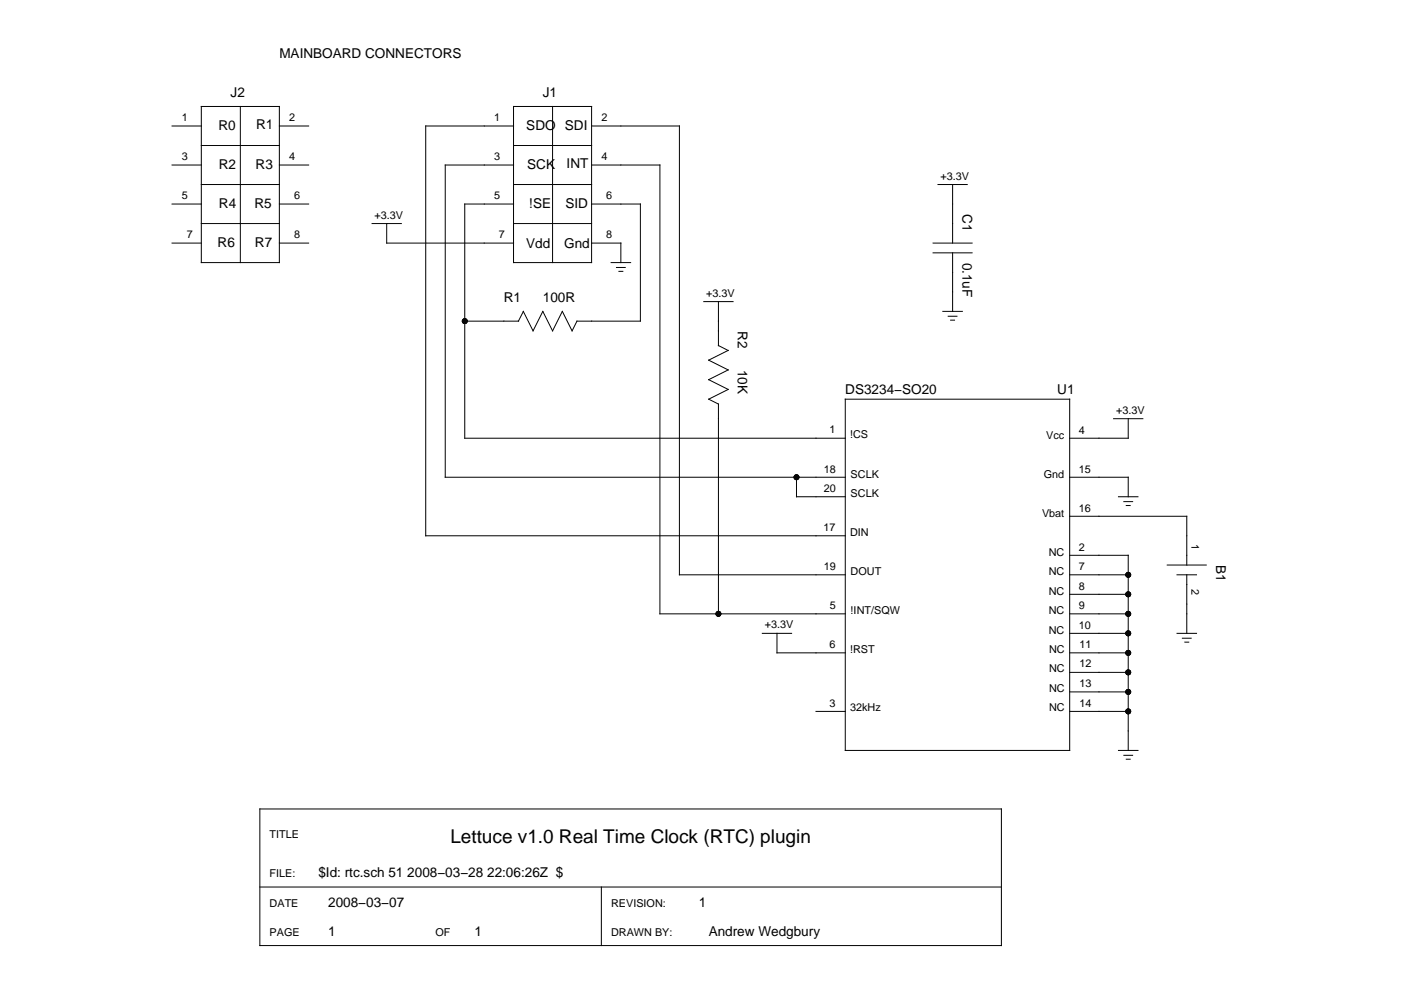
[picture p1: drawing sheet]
<svg xmlns="http://www.w3.org/2000/svg" width="297mm" height="210mm" viewBox="0 0 297 210" stroke-linecap="round" stroke-linejoin="round" font-family="sans-serif">
<g fill="none" stroke="#000" stroke-width=".21">
<path d="M36.5 26.7h6.2M36.5 35h6.2M42.7 22.6h16.5v33.1h-16.5zM42.7 39.1h16.5M42.7 30.9h16.5M51 22.6v33.1M59.2 26.7h6.2M59.2 35h6.2M108.9 26.7h-18.6v86.9h88.9M108.9 35h-14.5v66.2h84.8M108.9 22.6h16.5v33.1h-16.5zM108.9 39.1h16.5"/>
<path d="M108.9 30.9h16.5M117.2 22.6v33.1M125.4 26.7h18.6v95.2h35.2M125.4 35h14.5v95.1h39.3M198.9 39.1h6.2M202 39.1v12.4M36.5 43.3h6.2M36.5 51.5h6.2M42.7 47.4h16.5M59.2 43.3h6.2M59.2 51.5h6.2M78.9 47.4h6.2"/>
<path d="M82 47.4v4.1h26.9M108.9 43.3h-10.4v49.6h80.7M108.9 47.4h16.5M125.4 43.3h10.4v24.8h-13.5l-1 2.1-2.1-4.2-2 4.2-2.1-4.2-2.1 4.2-2.1-4.2M125.4 51.5h6.2v4.2M129.6 55.7h4.1M130.7 56.7h1.9M131.2 57.5h.8M197.8 51.5h8.3M197.8 53.6h8.3M202 53.6v12.4M111 66l-1 2.1h-11.5"/>
<path d="M149.2 63.9h6.2M152.3 73.3l2.1 1-4.1 2.1 4.1 2-4.1 2.1 4.1 2.1-4.1 2 2 1.1v44.4M152.3 63.9v9.4M199.9 66h4.1M201 67.1h1.9M201.6 67.9h.8M179.2 84.6h47.6v74.5h-47.6zM236.1 88.8h6.2M239.2 88.8v4.1h-12.4M168.9 101.2v4.1h10.3M226.8 117.7h12.4v41.4M226.8 101.2h12.4v4.1"/>
<path d="M226.8 109.5h24.8v10.3M237.1 105.3h4.2M238.3 106.4h1.8M238.8 107.2h.8M247.5 119.8h8.3M161.6 134.3h6.2M164.7 134.3v4.1h14.5M226.8 138.4h12.4M226.8 121.9h12.4M226.8 126h12.4M226.8 130.1h12.4M226.8 134.3h12.4"/>
<path d="M249.5 121.9h4.2M249.5 134.3h4.2M250.7 135.3h1.8M251.2 136.1h.8M251.6 121.9v12.4M173 150.8h6.2M226.8 142.6h12.4M226.8 146.7h12.4M226.8 150.8h12.4M237.1 159.1h4.2M55.1 171.5h157.2v29h-157.2zM238.3 160.1h1.8"/>
<path d="M238.8 161h.8M55.1 188.1h157.2M127.5 188.1v12.4"/>
</g>
<g fill="#000">
<circle cx="98.5" cy="68.1" r=".62"/>
<circle cx="168.9" cy="101.2" r=".62"/>
<circle cx="152.3" cy="130.1" r=".62"/>
<circle cx="239.2" cy="134.3" r=".62"/>
<circle cx="239.2" cy="126" r=".62"/>
<circle cx="239.2" cy="138.4" r=".62"/>
<circle cx="239.2" cy="130.1" r=".62"/>
<circle cx="239.2" cy="121.9" r=".62"/>
<circle cx="239.2" cy="146.7" r=".62"/>
<circle cx="239.2" cy="150.8" r=".62"/>
<circle cx="239.2" cy="142.6" r=".62"/>
</g>
<text font-size="4" x="95.5" y="178.8">Lettuce v1.0 Real Time Clock (RTC) plugin</text>
<g font-size="2.9">
<text x="59.2" y="12.2">MAINBOARD CONNECTORS</text>
<text x="48.9" y="20.5">J2</text>
<text x="115.1" y="20.5">J1</text>
<text x="46.3" y="27.5">R0</text>
<text x="54.3" y="27.4">R1</text>
<text x="111.6" y="27.5">SDO</text>
<text x="119.8" y="27.6">SDI</text>
<text x="46.4" y="35.8">R2</text>
<text x="54.2" y="35.8">R3</text>
<text x="111.8" y="35.8">SCK</text>
<text x="120.1" y="35.7">INT</text>
<text x="46.4" y="44">R4</text>
<text x="53.9" y="44">R5</text>
<text x="112.2" y="44.1">!SE</text>
<text x="119.9" y="44">SID</text>
<text x="204" y="45.3" transform="rotate(90 204 45.3)">C1</text>
<text x="46.1" y="52.3">R6</text>
<text x="54" y="52.3">R7</text>
<text x="111.5" y="52.6">Vdd</text>
<text x="119.6" y="52.6">Gnd</text>
<text x="204" y="55.7" transform="rotate(90 204 55.7)">0.1uF</text>
<text x="106.8" y="63.9">R1</text>
<text x="115.1" y="63.9">100R</text>
<text x="156.5" y="70.2" transform="rotate(90 156.5 70.2)">R2</text>
<text x="156.5" y="78.4" transform="rotate(90 156.5 78.4)">10K</text>
<text x="179.2" y="83.6">DS3234−SO20</text>
<text x="224.2" y="83.6">U1</text>
<text x="257.8" y="119.8" transform="rotate(90 257.8 119.8)">B1</text>
<text x="67.5" y="186">$Id: rtc.sch 51 2008−03−28 22:06:26Z $</text>
<text x="69.6" y="192.2">2008−03−07</text>
<text x="148.2" y="192.2">1</text>
<text x="69.6" y="198.4">1</text>
<text x="100.6" y="198.4">1</text>
<text x="150.3" y="198.4">Andrew Wedgbury</text>
</g>
<g font-size="2.3">
<text x="38.5" y="25.7">1</text>
<text x="61.3" y="25.7">2</text>
<text x="104.7" y="25.7">1</text>
<text x="127.5" y="25.7">2</text>
<text x="38.5" y="34">3</text>
<text x="61.3" y="34">4</text>
<text x="104.7" y="34">3</text>
<text x="127.5" y="34">4</text>
<text x="199.4" y="38.1">+3.3V</text>
<text x="38.5" y="42.2">5</text>
<text x="62.3" y="42.2">6</text>
<text x="79.4" y="46.4">+3.3V</text>
<text x="104.7" y="42.2">5</text>
<text x="128.5" y="42.2">6</text>
<text x="39.6" y="50.5">7</text>
<text x="62.3" y="50.5">8</text>
<text x="105.8" y="50.5">7</text>
<text x="128.5" y="50.5">8</text>
<text x="149.7" y="62.9">+3.3V</text>
<text x="236.6" y="87.7">+3.3V</text>
<text x="175.9" y="91.9">1</text>
<text x="180.2" y="92.9">!CS</text>
<text x="221.8" y="93">Vcc</text>
<text x="228.8" y="92">4</text>
<text x="174.7" y="100.3">18</text>
<text x="180.4" y="101.3">SCLK</text>
<text x="221.3" y="101.3">Gnd</text>
<text x="228.8" y="100.3">15</text>
<text x="174.7" y="104.4">20</text>
<text x="180.4" y="105.4">SCLK</text>
<text x="174.6" y="112.6">17</text>
<text x="180.2" y="113.6">DIN</text>
<text x="220.9" y="109.6">Vbat</text>
<text x="228.8" y="108.5">16</text>
<text x="222.3" y="117.8">NC</text>
<text x="228.8" y="116.8">2</text>
<text x="252.7" y="115.4" transform="rotate(90 252.7 115.4)">1</text>
<text x="174.7" y="120.9">19</text>
<text x="180.4" y="122">DOUT</text>
<text x="222.3" y="122">NC</text>
<text x="228.8" y="120.9">7</text>
<text x="228.8" y="125.1">8</text>
<text x="252.7" y="125" transform="rotate(90 252.7 125)">2</text>
<text x="176" y="129.2">5</text>
<text x="180.4" y="130.3">!INT/SQW</text>
<text x="222.3" y="126.1">NC</text>
<text x="222.3" y="130.3">NC</text>
<text x="228.8" y="129.2">9</text>
<text x="162.1" y="133.3">+3.3V</text>
<text x="175.9" y="137.4">6</text>
<text x="222.3" y="134.4">NC</text>
<text x="228.8" y="133.4">10</text>
<text x="228.9" y="137.4">11</text>
<text x="180.2" y="138.4">!RST</text>
<text x="222.4" y="142.6">NC</text>
<text x="222.4" y="138.4">NC</text>
<text x="228.9" y="141.5">12</text>
<text x="175.9" y="149.8">3</text>
<text x="222.4" y="146.7">NC</text>
<text x="228.9" y="145.7">13</text>
<text x="228.9" y="149.8">14</text>
<text x="180.2" y="150.8">32kHz</text>
<text x="222.4" y="150.8">NC</text>
<text x="57.2" y="177.7">TITLE</text>
<text x="57.2" y="186">FILE:</text>
<text x="57.2" y="192.2">DATE</text>
<text x="129.6" y="192.2">REVISION:</text>
<text x="57.2" y="198.4">PAGE</text>
<text x="92.3" y="198.4">OF</text>
<text x="129.6" y="198.4">DRAWN BY:</text>
</g>
</svg>
